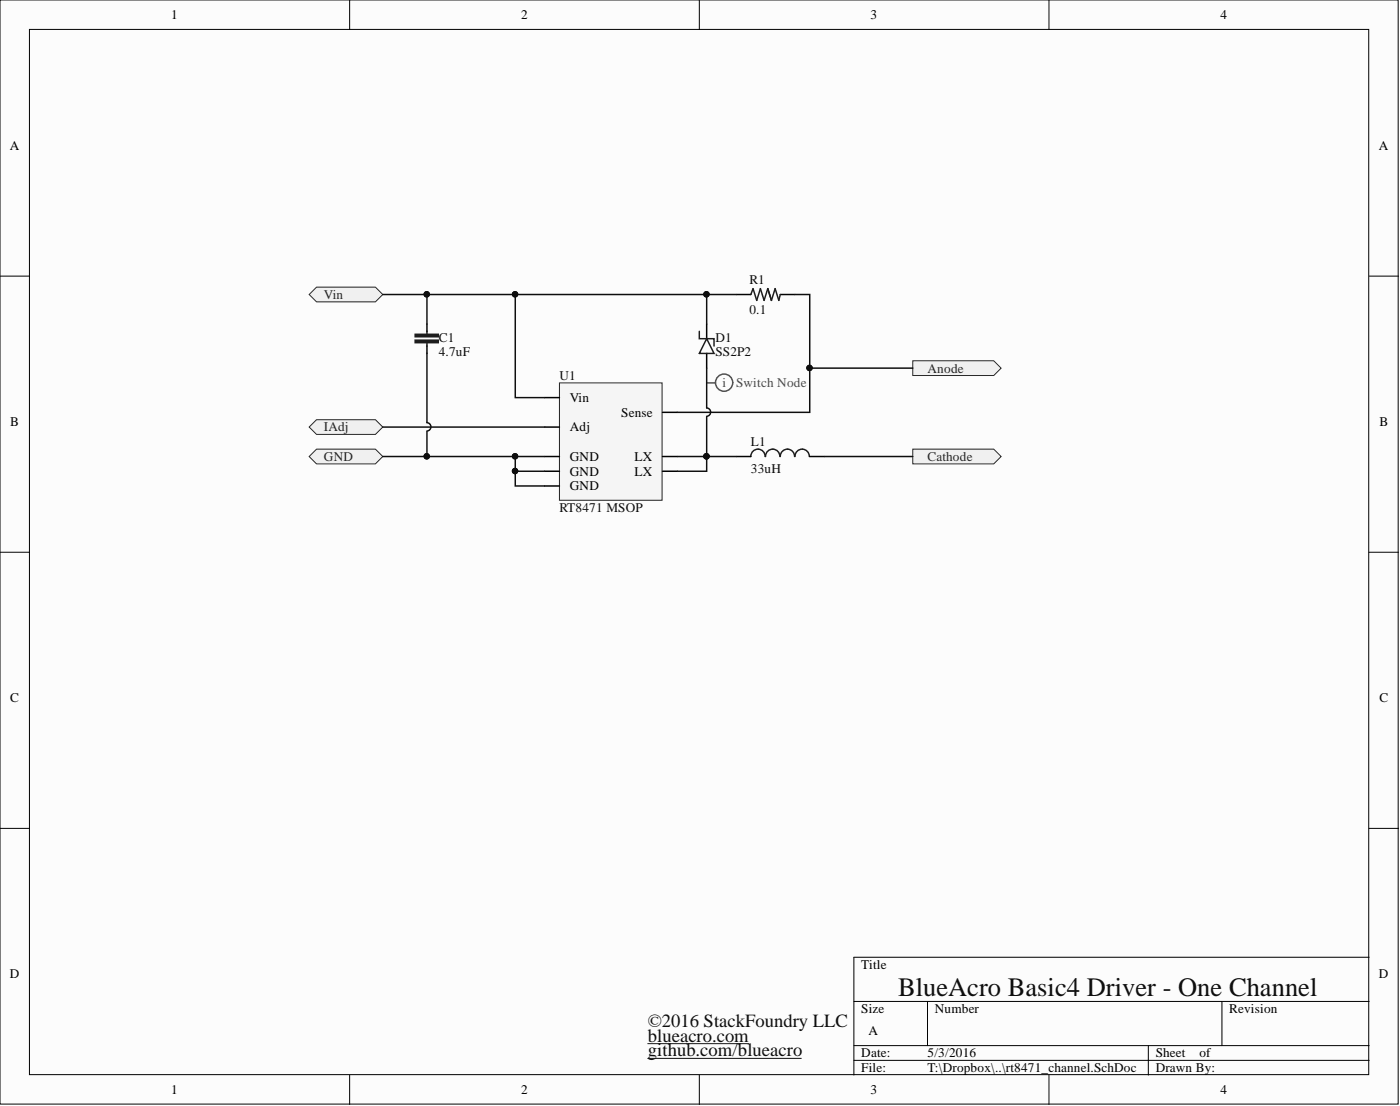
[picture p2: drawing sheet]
<svg xmlns="http://www.w3.org/2000/svg" width="241mm" height="190mm" viewBox="0 0 241 190" stroke-linecap="round" stroke-linejoin="round" font-family="sans-serif">
<g fill="#fcfcfc" stroke="#000" stroke-width=".17">
<path d="M0 0h241v190.2h-241z"/>
<path d="M5.1 5.1h230.8v180h-230.8z"/>
</g>
<g fill="none" stroke="#000" stroke-width=".17">
<path d="M60.3 0v5.1M120.5 0v5.1M180.8 0v5.1M0 47.6h5.1M236 47.6h5.1M0 95.1h5.1M236 95.1h5.1M0 142.7h5.1M236 142.7h5.1M147.2 172.5h88.8M159.9 172.5v7.6M210.6 172.5v7.6"/>
<path d="M236 164.9h-88.8v20.3M60.3 185.2v5M120.5 185.2v5M147.2 180.1h88.8M147.2 182.6h88.8M180.8 185.2v5M197.9 180.1v5.1"/>
</g>
<path d="M121.8 55.8v2.5M126.9 50.7h2.5M134.5 50.7h2.5M121.8 60.9v2.5M126.9 78.6h2.5M139.6 78.6h2.5" fill="none" stroke="#000" stroke-width=".25"/>
<path d="M120.5 57.1v1.2h2.6v1.3M121.8 58.3l1.3 2.6h-2.6zM129.4 50.7l.4-1 .6 2 .7-2 .6 2 .6-2 .7 2 .6-2 .6 2 .3-1M131.9 78.6a1.23 1.23 0 0 0-1.3-1.2 1.23 1.23 0 0 0-1.2 1.2M134.4 78.6a1.23 1.23 0 0 0-1.2-1.2 1.23 1.23 0 0 0-1.2 1.2M136.9 78.6a1.23 1.23 0 0 0-1.2-1.2 1.23 1.23 0 0 0-1.2 1.2M139.5 78.6a1.23 1.23 0 0 0-1.2-1.2 1.23 1.23 0 0 0-1.3 1.2" fill="none" stroke="#1c1c1c" stroke-width=".25"/>
<path d="M132.3 49.7l.7 2" fill="none" stroke="#131313" stroke-width=".25"/>
<path d="M96.4 65.9h17.7v20.3h-17.7z" fill="#f5f5f5" stroke="#262626" stroke-width=".17"/>
<path d="M93.9 68.5h2.5M93.9 73.6h2.5M93.9 78.6h2.5M114.2 78.6h2.5M114.2 71h2.5M93.9 81.2h2.5M93.9 83.7h2.5M114.2 81.2h2.5" fill="none" stroke="#000" stroke-width=".25"/>
<g fill="#f0f0f0" stroke="#262626" stroke-width=".17">
<path d="M53.3 73.6l1.3-1.3h10.1l1.3 1.3-1.3 1.2h-10.1z" fill-rule="evenodd"/>
<path d="M53.3 78.6l1.3-1.2h10.1l1.3 1.2-1.3 1.3h-10.1z" fill-rule="evenodd"/>
<path d="M53.3 50.7l1.3-1.2h10.1l1.3 1.2-1.3 1.3h-10.1z" fill-rule="evenodd"/>
<path d="M157.3 62.1h14l1.2 1.3-1.2 1.3h-14z" fill-rule="evenodd"/>
<path d="M157.3 77.4h14l1.2 1.2-1.2 1.3h-14z" fill-rule="evenodd"/>
</g>
<path d="M73.6 57.1v.5M73.6 59.1v.5" fill="none" stroke="#1c1c1c" stroke-width=".25"/>
<g fill="#1c1c1c" stroke="#1c1c1c" stroke-width=".25">
<path d="M71.6 58.6h3.9v.4h-3.9z"/>
<path d="M71.6 57.6h3.9v.4h-3.9z"/>
</g>
<path d="M73.6 55.8v1.3M73.6 59.6v1.3" fill="none" stroke="#000" stroke-width=".25"/>
<g fill="none" stroke="#0e0e0e" stroke-width=".25">
<path d="M66 50.7h7.6v5.1M73.6 50.7h15.2v17.8h5.1M88.8 50.7h38.1M121.8 50.7v5.1M137 50.7h2.6v12.7h17.7M66 78.6h27.9M66 73.6h27.9M73.6 60.9v11.9a.72 .72 0 0 1 .7 .7 .72 .72 0 0 1-.7 .7M73.6 74.3v4.3M88.8 78.6v2.6h5.1M116.7 78.6h10.2M121.8 71.8v9.4h-5.1"/>
<path d="M121.8 63.4v6.9a.72 .72 0 0 1 .7 .7 .72 .72 0 0 1-.7 .7M139.6 63.4v7.6h-22.9M142.1 78.6h15.2M88.8 81.2v2.5h5.1"/>
</g>
<g fill="#0e0e0e" stroke="#0e0e0e" stroke-width=".17">
<circle cx="121.8" cy="78.6" r=".47"/>
<circle cx="88.8" cy="78.6" r=".47"/>
<circle cx="88.8" cy="81.1" r=".47"/>
<circle cx="73.5" cy="78.6" r=".47"/>
<circle cx="73.5" cy="50.7" r=".47"/>
<circle cx="88.8" cy="50.7" r=".47"/>
<circle cx="121.8" cy="50.7" r=".47"/>
<circle cx="139.5" cy="63.4" r=".47"/>
</g>
<g fill="none" stroke="#4c4c4c" stroke-width=".25">
<path d="M121.8 65.9h1.5"/>
<circle cx="124.8" cy="65.9" r="1.48"/>
</g>
<path d="M111.6 179.8h17.4M111.6 182.3h26.5" fill="none" stroke="#0e0e0e" stroke-width=".17"/>
<text font-size="4.6" fill="#0e0e0e" x="154.8" y="171.5">BlueAcro Basic4 Driver - One Channel</text>
<g font-size="3.2" fill="#0e0e0e">
<text x="111.6" y="176.9">©2016 StackFoundry LLC</text>
<text x="111.6" y="179.4">blueacro.com</text>
<text x="111.6" y="182">github.com/blueacro</text>
</g>
<g font-size="2.3">
<text x="29.5" y="3.3">1</text>
<text x="89.8" y="3.3">2</text>
<text x="150.1" y="3.3">3</text>
<text x="210.4" y="3.3">4</text>
<text x="1.7" y="25.8">A</text>
<text x="237.7" y="25.8">A</text>
<text x="98.2" y="69.2">Vin</text>
<text x="107.1" y="71.8">Sense</text>
<text x="1.8" y="73.4">B</text>
<text x="98.2" y="74.3">Adj</text>
<text x="237.8" y="73.4">B</text>
<text x="98.2" y="79.4">GND</text>
<text x="98.2" y="81.9">GND</text>
<text x="109.4" y="81.9">LX</text>
<text x="109.4" y="79.4">LX</text>
<text x="98.2" y="84.5">GND</text>
<text x="1.8" y="120.9">C</text>
<text x="237.8" y="120.9">C</text>
<text x="148.4" y="166.9">Title</text>
<text x="1.7" y="168.5">D</text>
<text x="237.7" y="168.5">D</text>
<text x="148.4" y="174.5">Size</text>
<text x="149.7" y="178.3">A</text>
<text x="161.1" y="174.5">Number</text>
<text x="211.9" y="174.5">Revision</text>
<text x="148.4" y="182.1">Date:</text>
<text x="148.4" y="184.7">File:</text>
<text x="159.9" y="182.1">5/3/2016</text>
<text x="159.9" y="184.7">T:\Dropbox\..\rt8471_channel.SchDoc</text>
<text x="199.2" y="182.1">Sheet</text>
<text x="199.2" y="184.7">Drawn By:</text>
<text x="206.7" y="182.1">of</text>
<text x="29.5" y="188.5">1</text>
<text x="89.8" y="188.5">2</text>
<text x="150.1" y="188.5">3</text>
<text x="210.4" y="188.5">4</text>
</g>
<g font-size="2.3" fill="#262626">
<text x="55.8" y="51.5">Vin</text>
<text x="159.9" y="64.2">Anode</text>
<text x="55.8" y="74.3">IAdj</text>
<text x="55.8" y="79.4">GND</text>
<text x="159.9" y="79.4">Cathode</text>
</g>
<g font-size="2.3" fill="#0e0e0e">
<text x="129.2" y="49">R1</text>
<text x="75.6" y="58.8">C1</text>
<text x="123.3" y="58.8">D1</text>
<text x="129.2" y="54">0.1</text>
<text x="75.6" y="61.4">4.7uF</text>
<text x="96.4" y="65.4">U1</text>
<text x="123.3" y="61.4">SS2P2</text>
<text x="129.4" y="76.9">L1</text>
<text x="129.4" y="81.4">33uH</text>
<text x="96.4" y="88.3">RT8471 MSOP</text>
</g>
<g font-size="2.3" fill="#4c4c4c">
<text x="124.5" y="66.7">i</text>
<text x="126.9" y="66.7">Switch Node</text>
</g>
</svg>
